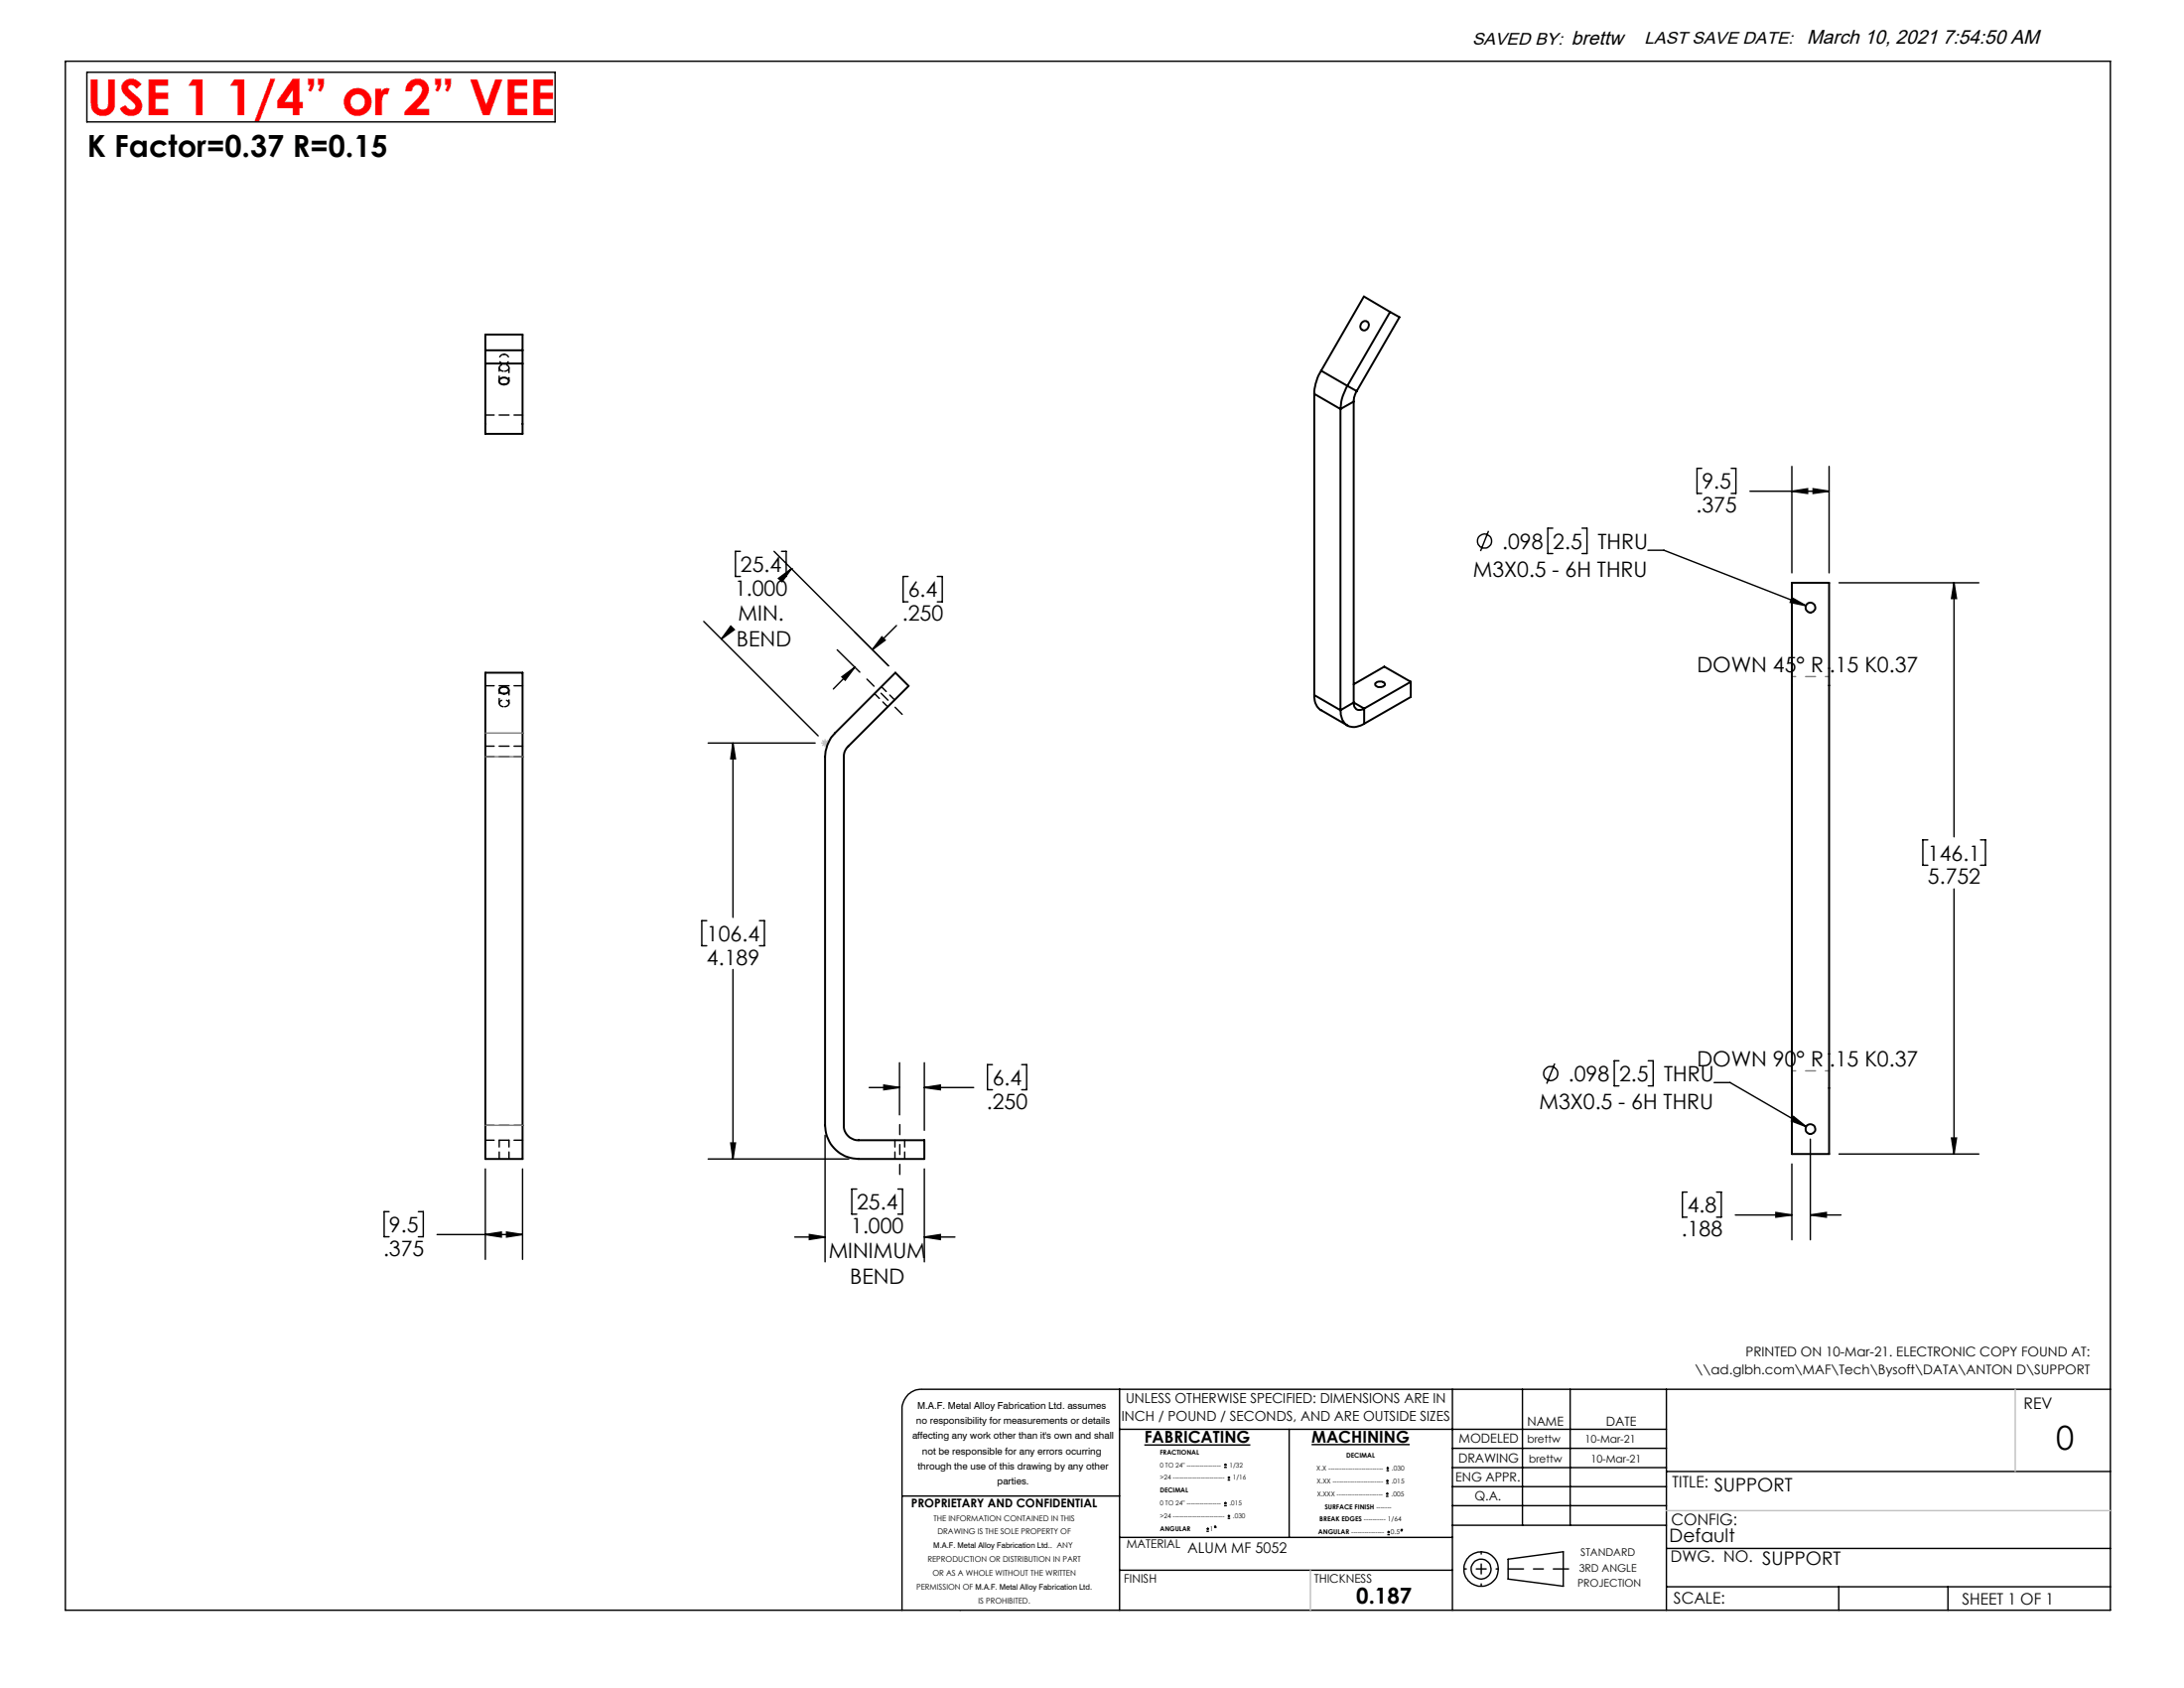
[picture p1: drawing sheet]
<svg xmlns="http://www.w3.org/2000/svg" width="279mm" height="216mm" viewBox="0 0 279 216" stroke-linecap="round" stroke-linejoin="round" font-family="sans-serif">
<g fill="none" stroke="#000" stroke-width=".18">
<path d="M8.4 7.8h261.6v198.2h-261.6zM11.1 9.2h59.9v6.4h-59.9zM217.7 59.9h-.6v3.2h.6M221.5 59.9h.6v3.2h-.6M229.2 59.7v13.6M234 59.7v13.6M90 79.5l14.7 14.6M94.7 70.5h-.6v3.2h.6M99 70.5l14.7 14.7M99.6 74l1.6-1.3-1.2 1.7zM100 70.5h.6v3.2h-.6M101.2 72.7h.1"/>
<path d="M116.2 73.7h-.7v3.3h.7M119.9 73.7h.6v3.3h-.6M190.4 67.9l-1 2.6M198.6 67.6h-.6v3.2h.6M202.4 67.6h.6v3.2h-.6M210.8 70.4h2.1l18.1 7.1M223.9 62.8h10.1M229.2 62.8l2-.3v.6zM229.2 76.4l1.8 1.1-2-.5zM232 62.5l2 .3-2 .3zM235.3 74.5h17.9M250 74.5l.3 2.1h-.6z"/>
<path d="M250 74.5v32.5M90.6 95h13.7M93.1 81l-.8 .7M93.5 80.1l.4 .4-1.6 1.2zM93.8 95l.3 2h-.6zM93.8 95v22.3M107.1 83.1l2.9 2.9M107.7 86.6l1.7-1.3-1.3 1.7zM109.4 85.3l-2.8 2.8M112.8 81.5l.4 .4-1.6 1.2zM114.7 80l-3.1 3.1M90.4 117.8h-.6v3.2h.6"/>
<path d="M97.2 117.8h.6v3.2h-.6M246.6 107.4h-.6v3.3h.6M250 113.7v33.9M253.4 107.4h.6v3.3h-.6M93.8 124v24.2M111.2 139.1h3.9M113.1 138.8l2 .3-2 .3zM115.1 135.9v6.7M118.3 139.1l2-.3v.6zM118.3 135.9v8.7M118.3 139.1h6.3M127 136.2h-.7v3.2h.7"/>
<path d="M130.7 136.2h.6v3.2h-.6M198.9 136l-1 2.6M207.1 135.7h-.6v3.2h.6M210.9 135.7h.6v3.2h-.6M219.3 138.5h2l9.8 5.6M49.8 155h-.7v3.2h.7M53.5 155h.7v3.2h-.7M55.9 157.9h11M62.1 157.9l2-.3v.6zM62.1 149.5v11.6M64.8 157.6l2.1 .3-2.1 .3zM66.9 149.5v11.6"/>
<path d="M90.6 148.2h18M93.5 146.2h.6l-.3 2zM101.7 158.2h3.9M103.5 157.9l2.1 .3-2.1 .3zM105.6 145.2v16.2M109.6 152.1h-.6v3.2h.6M114.9 152.1h.6v3.2h-.6M118.3 158.2l2-.3v.6zM118.3 149.5v11.9M118.3 158.2h3.9M215.8 152.5h-.6v3.2h.6M219.6 152.5h.6v3.2h-.6"/>
<path d="M222 155.4h7.2M227.2 155.1l2 .3-2 .3zM229.2 148.9v9.7M229.4 142.8l1.7 1.3-1.9-.7zM231.6 155.4l2-.3v.6zM231.6 145.7v12.9M231.6 155.4h3.9M235.3 147.6h17.9M249.7 145.6h.6l-.3 2zM143.2 177.7v28.3M185.8 177.7v28.3M194.8 177.7v17.4"/>
<path d="M200.9 177.7v17.4M213.2 177.7v28.3M270 177.7h-152.1a2.47 2.47 0 0 0-2.5 2.5v25.8M115.4 191.3h27.8M143.2 182.8h70M143.2 196.6h42.6M146.4 184.8h13.6M154.3 195.9h.4M154.3 195.5h.4M154.5 195.4v.3M156.6 187.7h.4M156.6 187.4h.4"/>
<path d="M156.6 192.6h.4M156.6 192.3h.4M156.8 187.2v.3M156.8 192.1v.3M157.1 189.3h.3M157.1 189h.3M157.1 194.2h.3M157.1 193.9h.3M157.2 188.8v.4M157.2 193.7v.4M164.9 182.8v13.8M167.8 184.8h12.5"/>
<path d="M177.3 191.4h.3M177.3 191.1h.3M177.3 189.7h.4M177.3 189.4h.4M177.4 188.1h.3M177.4 187.8h.3M177.5 190.9v.3M177.5 196.3h.3M177.5 196h.3M177.5 189.3v.3M177.5 187.6v.3M177.6 195.8v.3"/>
<path d="M179.3 195.6l.1 .1v.1h-.2zM185.8 192.6h27.4M185.8 187.7h27.4M185.8 185.2h27.4M185.8 195.1h27.4M185.8 190.1h27.4M192.9 199.4l7.1-.9v4.4l-7.1-.9zM213.2 198h56.8M213.2 188.2h56.8M143.2 200.8h42.6M213.2 203h56.8M235.2 203v3"/>
<path d="M249.2 203v3"/>
<circle cx="189.9" cy="69.2" r=".89"/>
<circle cx="198.4" cy="137.3" r=".89"/>
<circle cx="155.5" cy="195.3" r=".08"/>
<circle cx="189.5" cy="200.7" r="1.26"/>
<circle cx="189.5" cy="200.7" r="2.21"/>
</g>
<path d="M105.1 95h1M105.2 94.7l.7 .7M105.6 94.5v1M105.9 94.7l-.7 .7M257.8 177.7v10.5M213.2 193.2h56.8M167.6 200.8v5.2" fill="none" stroke="#c0c0c0" stroke-width=".18"/>
<path d="M115.4 91.4l-4.5-4.5M115.1 150.2v-6.4" fill="none" stroke="#000" stroke-width=".18" stroke-dasharray="15.2 1.3 1.3 1.3" stroke-dashoffset="14"/>
<path d="M193 200.7h7.7" fill="none" stroke="#000" stroke-width=".18" stroke-dasharray="15.2 1.3 1.3 1.3" stroke-dashoffset="13.3"/>
<path d="M189.5 198.5v4.4M187.3 200.7h4.4" fill="none" stroke="#000" stroke-width=".18" stroke-dasharray="15.2 1.3 1.3 1.3" stroke-dashoffset="14.9"/>
<path d="M229.2 86.5h4.8M234 137h-4.8" fill="none" stroke="#808080" stroke-width=".18" stroke-dasharray="15.2 1.3 1.3 1.3" stroke-dashoffset="14.8"/>
<g fill="#000">
<path d="M93.8 95l.3 2h-.6zM93.5 146.2h.6l-.3 2zM93.5 80.1l.4 .4-1.6 1.2zM99.6 74l1.6-1.3-1.2 1.7z"/>
<path d="M62.1 157.9l2-.3v.6zM64.8 157.6l2.1 .3-2.1 .3zM103.5 157.9l2.1 .3-2.1 .3zM118.3 158.2l2-.3v.6zM113.1 138.8l2 .3-2 .3zM118.3 139.1l2-.3v.6zM107.7 86.6l1.7-1.3-1.3 1.7zM112.8 81.5l.4 .4-1.6 1.2zM250 74.5l.3 2.1h-.6zM249.7 145.6h.6l-.3 2zM232 62.5l2 .3-2 .3zM229.2 62.8l2-.3v.6zM227.2 155.1l2 .3-2 .3zM231.6 155.4l2-.3v.6zM229.2 76.4l-.2 .6 2 .5zM229.4 142.8l-.2 .6 1.9 .7z"/>
</g>
<g fill="none" stroke="#000" stroke-width=".25">
<path d="M177.8 39.9l1.2 .7-5.4 9.4M177.8 39.9l-5.4 9.5M177.8 39.9l-3.3-2-5.5 9.5M62.1 42.8h4.8v12.7h-4.8zM62.1 44.8h4.8M62.1 46.5h4.8M63.9 48.5a.68 .68 0 0 1 1.2 .3 .66 .66 0 0 1-.7 .4 .66 .66 0 0 1-.5-.5zM168.1 50.4l3.4 1.9M168.1 50.4v38.5M169 47.4a6.3 6.3 0 0 0-.9 3M169 47.4l3.4 2M171.5 52.3v38.5"/>
<path d="M172.4 49.4a6.3 6.3 0 0 0-.9 2.9M172.4 49.4l1.2 .6M173.2 51.4l-1.7 .9M173.2 51.4v38.5M173.6 50l-.4 .9v.5M174.2 41.2a.53 .53 0 0 1 .8 0 .53 .53 0 0 1 0 .8 .52 .52 0 0 1-.8 .1 .52 .52 0 0 1 0-.8zM229.2 74.5h4.8v73.1h-4.8zM62.1 86h4.8v62.2h-4.8zM64 88a.66 .66 0 0 1 1.1 .3 .66 .66 0 0 1-.7 .4 .66 .66 0 0 1-.5-.5zM106.8 93.8l7.7-7.8 1.7 1.7-7.7 7.8a1.76 1.76 0 0 0-.5 1.3v47.1a1.86 1.86 0 0 0 1.9 1.9h8.4v2.4h-8.4a4.3 4.3 0 0 1-4.3-4.3v-47.1a4.5 4.5 0 0 1 1.2-3zM168.1 88.9a2.09 2.09 0 0 0 .9 1.9l3.4 2M168.1 88.9l3.4 1.9"/>
<path d="M171.5 90.8a1.91 1.91 0 0 0 1.6 2.2l.9-.2 .5-.2M173.2 89.9a.81 .81 0 0 0 .4 .8 .81 .81 0 0 0 .9-.1M173.2 89.9l-1.7 .9M173.2 89.9l1.3 .7M174.5 90.6v2M176 87.3a.85 .85 0 0 1 1.2 .2 .6 .6 0 0 1-.9 .4 .34 .34 0 0 1-.3-.2 .34 .34 0 0 1 0-.4zM180.5 87.2l-6 3.4M180.5 87.2v1.9l-6 3.5M180.5 87.2l-3.4-1.9-3.9 2.2"/>
<circle cx="231.6" cy="77.7" r=".63"/>
<circle cx="231.6" cy="144.4" r=".62"/>
</g>
<path d="M66.9 53.1h-4.8M66.9 87.7h-4.8M66.9 96.8h-4.8M66.9 95.4h-4.8M62.1 145.8h4.8M62.1 143.9h4.8" fill="none" stroke="#000" stroke-width=".18" stroke-dasharray="1.3 .6" stroke-dashoffset=".2"/>
<path d="M64.5 47.5a.47 .47 0 0 0 .6-.5 .47 .47 0 0 0-.6-.4 .47 .47 0 0 0-.6 .4 .47 .47 0 0 0 .6 .5M64.5 90.4a.47 .47 0 0 0 .6-.4 .47 .47 0 0 0-.6-.5 .47 .47 0 0 0-.6 .5 .47 .47 0 0 0 .6 .4" fill="none" stroke="#000" stroke-width=".18" stroke-dasharray="1.3 .6" stroke-dashoffset="-.1"/>
<path d="M63.9 47v1.7M65.1 48.7v-1.7M63.9 88.3v1.7M65.1 90v-1.7" fill="none" stroke="#000" stroke-width=".18" stroke-dasharray="1.3 .6" stroke-dashoffset=".8"/>
<path d="M111.9 88.7l1.7 1.7M114.4 89.5l-1.6-1.7M63.9 145.8v2.4M65.1 148.2v-2.4M114.5 145.8v2.4M115.7 148.2v-2.4" fill="none" stroke="#000" stroke-width=".18" stroke-dasharray="1.3 .6" stroke-dashoffset=".4"/>
<path d="M66.9 93.8h-4.8M66.9 96.8h-4.8M62.1 143.9h4.8" fill="none" stroke="#808080" stroke-width=".18" stroke-dasharray="6.3 1.3 1.3 1.3 1.3 1.3"/>
<path d="M64.5 45.3a.62 .62 0 0 1 .6 .9 .62 .62 0 0 1-1.1 .1 .62 .62 0 0 1 .4-1h.1" fill="none" stroke="#000" stroke-width=".18" stroke-dasharray="1.3 .6" stroke-dashoffset=".6"/>
<text font-size="6.3" fill="#f00" x="11.1" y="14.7">USE 1 1/4” or 2” VEE</text>
<text font-size="4.2" x="263" y="185.4">0</text>
<text font-size="3.9" x="11.1" y="20.1">K Factor=0.37 R=0.15</text>
<text font-size="2.8" x="173.5" y="205.1">0.187</text>
<g font-size="2.7">
<text x="217" y="65.6">.375</text>
<text x="217.7" y="62.5">9.5</text>
<text x="192.2" y="70.2">.098</text>
<text x="198.7" y="70.2">2.5</text>
<text x="204.4" y="70.2">THRU</text>
<text x="94" y="76.2">1.000</text>
<text x="94.7" y="73.1">25.4</text>
<text x="116.2" y="76.4">6.4</text>
<text x="188.4" y="73.8">M3X0.5 - 6H THRU</text>
<text x="94.2" y="82.6">BEND</text>
<text x="94.4" y="79.4">MIN.</text>
<text x="115.4" y="79.4">.250</text>
<text x="217.1" y="85.9">DOWN 45° R .15 K0.37</text>
<text x="246.6" y="110.1">146.1</text>
<text x="246.6" y="113.1">5.752</text>
<text x="90.4" y="120.4">106.4</text>
<text x="90.4" y="123.4">4.189</text>
<text x="217.1" y="136.4">DOWN 90° R .15 K0.37</text>
<text x="126.2" y="141.8">.250</text>
<text x="127" y="138.8">6.4</text>
<text x="196.9" y="141.9">M3X0.5 - 6H THRU</text>
<text x="200.6" y="138.3">.098</text>
<text x="207.1" y="138.3">2.5</text>
<text x="212.9" y="138.3">THRU</text>
<text x="109.6" y="154.7">25.4</text>
<text x="215.9" y="155.1">4.8</text>
<text x="49" y="160.6">.375</text>
<text x="49.8" y="157.6">9.5</text>
<text x="106" y="161">MINIMUM</text>
<text x="108.9" y="157.7">1.000</text>
<text x="215.1" y="158.1">.188</text>
<text x="108.7" y="164.2">BEND</text>
</g>
<g font-size="2.5">
<text x="201" y="5.7">brettw</text>
<text x="231.1" y="5.6">March 10, 2021 7:54:50 AM</text>
</g>
<g font-size="2.4">
<text x="219.3" y="190.8">SUPPORT</text>
<text x="213.6" y="197.3">Default</text>
<text x="225.5" y="200.1">SUPPORT</text>
</g>
<g font-size="2.2">
<text x="188.3" y="5.7">SAVED BY:</text>
<text x="210.4" y="5.6">LAST SAVE DATE:</text>
</g>
<g font-size="2.1">
<text x="146.4" y="184.6">FABRICATING</text>
<text x="167.8" y="184.5">MACHINING</text>
</g>
<g font-size="2">
<text x="258.9" y="180.3">REV</text>
<text x="213.9" y="190.2">TITLE:</text>
<text x="213.8" y="195">CONFIG:</text>
<text x="213.7" y="199.8">DWG. NO.</text>
<text x="214.1" y="205.1">SCALE:</text>
<text x="251" y="205.2">SHEET 1 OF 1</text>
</g>
<text font-size="1.9" x="151.9" y="198.6">ALUM MF 5052</text>
<g font-size="1.8">
<text x="144" y="179.5">UNLESS OTHERWISE SPECIFIED: DIMENSIONS ARE IN</text>
<text x="143.5" y="181.8">INCH / POUND / SECONDS, AND ARE OUTSIDE SIZES</text>
</g>
<g font-size="1.7">
<text x="223.3" y="173.5">PRINTED ON 10-Mar-21. ELECTRONIC COPY FOUND AT:</text>
<text x="216.8" y="175.8">\\ad.glbh.com\MAF\Tech\Bysoft\DATA\ANTON D\SUPPORT</text>
</g>
<g font-size="1.6">
<text x="186.6" y="184.6">MODELED</text>
<text x="195.4" y="182.4">NAME</text>
<text x="205.5" y="182.4">DATE</text>
<text x="186.2" y="189.5">ENG APPR.</text>
<text x="186.6" y="187.1">DRAWING</text>
<text x="188.6" y="192">Q.A.</text>
</g>
<g font-size="1.5">
<text x="116.6" y="192.8">PROPRIETARY AND CONFIDENTIAL</text>
<text x="143.8" y="202.4">FINISH</text>
<text x="144.1" y="198">MATERIAL</text>
<text x="168.1" y="202.4">THICKNESS</text>
</g>
<g font-size="1.4">
<text x="195.4" y="184.6">brettw</text>
<text x="202.8" y="184.6">10-Mar-21</text>
<text x="195.6" y="187.1">brettw</text>
<text x="203.5" y="187.1">10-Mar-21</text>
<text x="201.8" y="203">PROJECTION</text>
<text x="202" y="201">3RD ANGLE</text>
<text x="202.2" y="199">STANDARD</text>
</g>
<g font-size="1.2">
<text x="116.7" y="184.1">affecting any work other than it's own and shall</text>
<text x="117.2" y="182.1">no responsibility for measurements or details</text>
<text x="117.4" y="180.2">M.A.F. Metal Alloy Fabrication Ltd. assumes</text>
<text x="117.4" y="188">through the use of this drawing by any other</text>
<text x="118" y="186">not be responsible for any errors ocurring</text>
<text x="127.6" y="189.9">parties.</text>
</g>
<g font-size="1">
<text x="119.4" y="194.5">THE INFORMATION CONTAINED IN THIS</text>
<text x="119.9" y="196.3">DRAWING IS THE SOLE PROPERTY OF</text>
<text x="117.2" y="203.3">PERMISSION OF M.A.F. Metal Alloy Fabrication Ltd.</text>
<text x="118.7" y="199.8">REPRODUCTION OR DISTRIBUTION IN PART</text>
<text x="119.3" y="201.6">OR AS A WHOLE WITHOUT THE WRITTEN</text>
<text x="119.4" y="198">M.A.F. Metal Alloy Fabrication Ltd.. ANY</text>
<text x="125.2" y="205.1">IS PROHIBITED.</text>
</g>
<g font-size=".8">
<text x="148.4" y="186">FRACTIONAL</text>
<text x="148.4" y="187.7">0 TO 24&quot; ----------------</text>
<text x="148.4" y="190.9">DECIMAL</text>
<text x="148.4" y="189.3">&gt;24 ------------------------</text>
<text x="157.3" y="187.7">1/32</text>
<text x="157.7" y="189.3">1/16</text>
<text x="168.4" y="188.1">X.X -------------------------</text>
<text x="168.5" y="189.7">X.XX -----------------------</text>
<text x="168.5" y="191.4">X.XXX ---------------------</text>
<text x="172.2" y="186.4">DECIMAL</text>
<text x="178" y="191.4">.005</text>
<text x="178" y="189.7">.015</text>
<text x="178" y="188.1">.030</text>
<text x="148.4" y="192.6">0 TO 24&quot; ----------------</text>
<text x="148.4" y="195.8">ANGULAR</text>
<text x="148.4" y="194.2">&gt;24 ------------------------</text>
<text x="154.8" y="195.8">1</text>
<text x="157.3" y="192.6">.015</text>
<text x="157.7" y="194.2">.030</text>
<text x="168.6" y="196.3">ANGULAR ---------------</text>
<text x="168.8" y="194.6">BREAK EDGES ---------- 1/64</text>
<text x="169.5" y="193">SURFACE FINISH -------</text>
<text x="177.9" y="196.3">0.5</text>
</g>
</svg>
